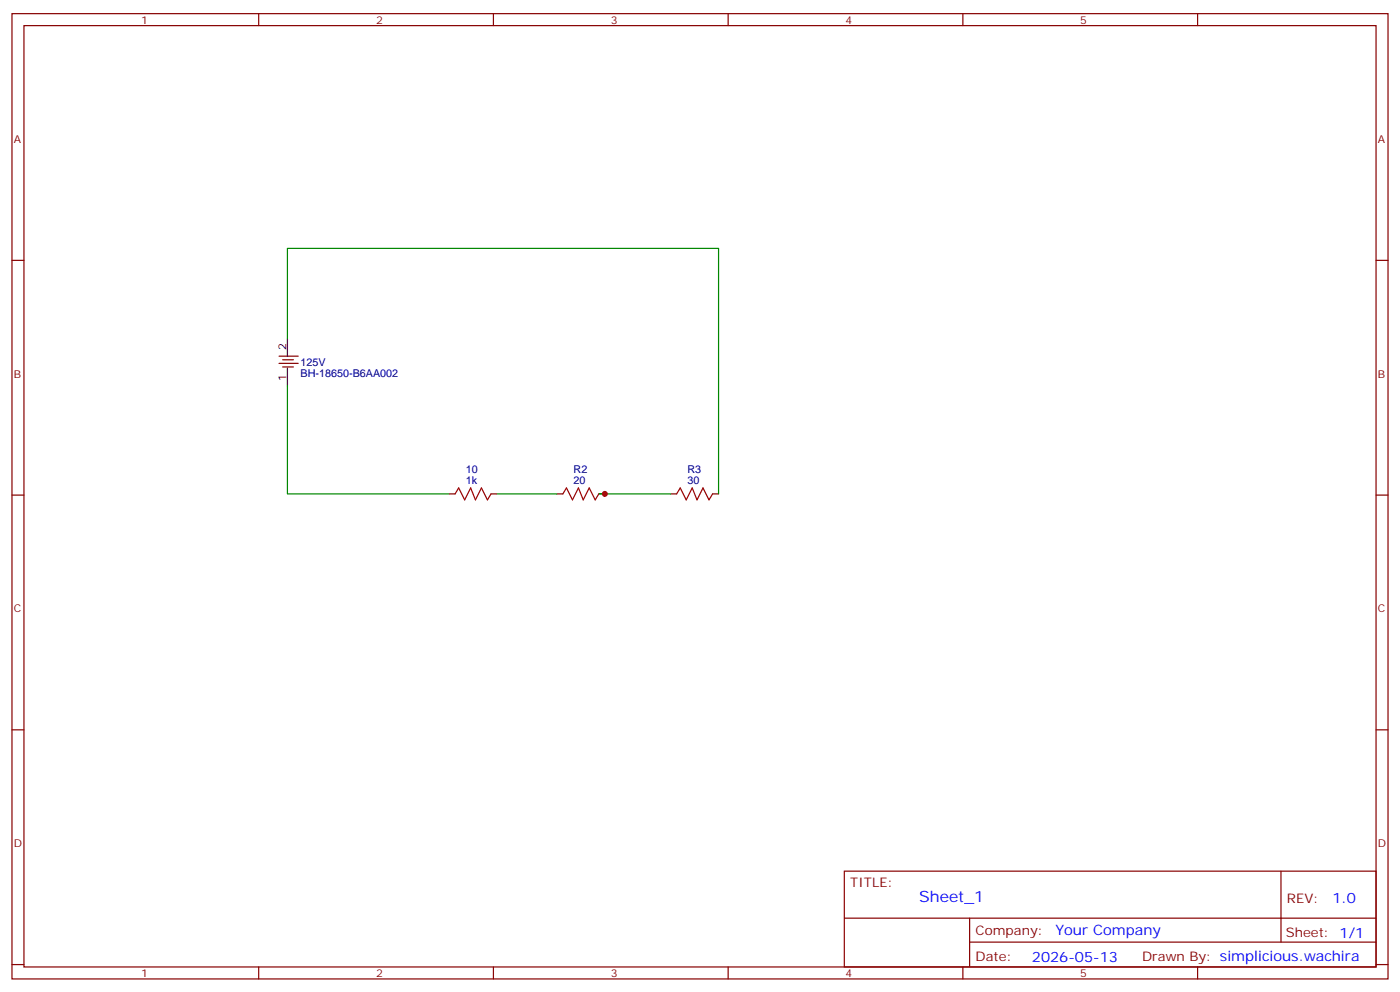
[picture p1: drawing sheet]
<svg xmlns="http://www.w3.org/2000/svg" width="412mm" height="292mm" viewBox="0 0 412 292" stroke-linecap="round" stroke-linejoin="round" font-family="sans-serif">
<g fill="none" stroke="#870000" stroke-width=".35">
<path d="M3.5 4h405.4v284.4h-405.4zM7.1 7.5h398.2v277.3h-398.2zM76.2 4v3.5M145.3 4v3.5M214.5 4v3.5M283.6 4v3.5M352.8 4v3.5M3.5 76.7h3.6M405.3 76.7h3.6M82.2 104.9h5.6M82.2 107h5.6M83.3 106h3.1"/>
<path d="M83.3 108.1h3.1M3.5 145.8h3.6M132.3 145.5h1.8M144.6 145.5h1.8M164 145.5h1.8M176.4 145.5h1.8M197.6 145.5h1.7M209.9 145.5h1.8M405.3 145.8h3.6M3.5 215h3.6M405.3 215h3.6M248.7 256.6h156.6v28.2h-156.6z"/>
<path d="M377.3 256.6v20.9M248.7 270.5h156.5M285.6 277.5h119.6M285.6 270.5v14.1M3.5 284.1h3.6M76.2 284.8v3.6M145.3 284.8v3.6M214.5 284.8v3.6M283.6 284.8v3.6M352.8 284.8v3.6M405.3 284.1h3.6"/>
</g>
<path d="M84.7 99.6v5.3M84.7 108.4v5.3" fill="none" stroke="#000" stroke-width=".35"/>
<path d="M134.1 145.5l1-1.8 1.8 3.5 1.7-3.5 1.5 3.5 1.7-3.5 1.8 3.5 1-1.7M165.8 145.5l1.1-1.8 1.7 3.5 1.8-3.5 1.4 3.5 1.8-3.5 1.7 3.5 1.1-1.7M199.3 145.5l1.1-1.8 1.7 3.5 1.8-3.5 1.4 3.5 1.8-3.5 1.7 3.5 1.1-1.7" fill="none" stroke="#a10000" stroke-width=".35"/>
<path d="M84.7 99.6v-26.4h127v72.3M84.7 113.7v31.8h47.6M146.4 145.5h17.6M176.4 145.5h21.2" fill="none" stroke="#008700" stroke-width=".35"/>
<circle cx="178.2" cy="145.5" r=".88" fill="#c00"/>
<text font-size="4.6" fill="#00f" x="270.8" y="265.6">Sheet_1</text>
<g font-size="4.2" fill="#00f">
<text x="392.5" y="265.9">1.0</text>
<text x="310.9" y="275.4">Your Company</text>
<text x="304" y="283.2">2026-05-13</text>
</g>
<g font-size="3.9" fill="#800">
<text x="250.5" y="261.2">TITLE:</text>
<text x="379.1" y="265.9">REV:</text>
<text x="287.4" y="275.4">Company:</text>
<text x="378.7" y="276">Sheet: 1/1</text>
<text x="287.4" y="283.1">Date:</text>
<text x="336.4" y="283.2">Drawn By: simplicious.wachira</text>
</g>
<g font-size="3.2" fill="#800">
<text x="41.6" y="7">1</text>
<text x="110.8" y="7">2</text>
<text x="179.9" y="7">3</text>
<text x="249.1" y="7">4</text>
<text x="318.2" y="7">5</text>
<text x="4.1" y="42.1">A</text>
<text x="405.9" y="42.1">A</text>
<text x="4.1" y="111.3">B</text>
<text x="405.9" y="111.3">B</text>
<text x="4.1" y="180.4">C</text>
<text x="405.9" y="180.4">C</text>
<text x="4.1" y="249.6">D</text>
<text x="405.9" y="249.6">D</text>
<text x="41.6" y="287.8">1</text>
<text x="110.8" y="287.8">2</text>
<text x="179.9" y="287.8">3</text>
<text x="249.1" y="287.8">4</text>
<text x="318.2" y="287.8">5</text>
</g>
<g font-size="3.2">
<text x="84.3" y="103.2" transform="rotate(-90 84.3 103.2)">2</text>
<text x="84.3" y="112.2" transform="rotate(-90 84.3 112.2)">1</text>
</g>
<g font-size="3.2" fill="#000080">
<text x="88.5" y="107.8">125V</text>
<text x="88.5" y="111">BH-18650-B6AA002</text>
<text x="137.2" y="142.7">1k</text>
<text x="137.2" y="139.4">10</text>
<text x="169" y="142.7">20</text>
<text x="169" y="139.4">R2</text>
<text x="202.5" y="142.7">30</text>
<text x="202.5" y="139.4">R3</text>
</g>
</svg>
